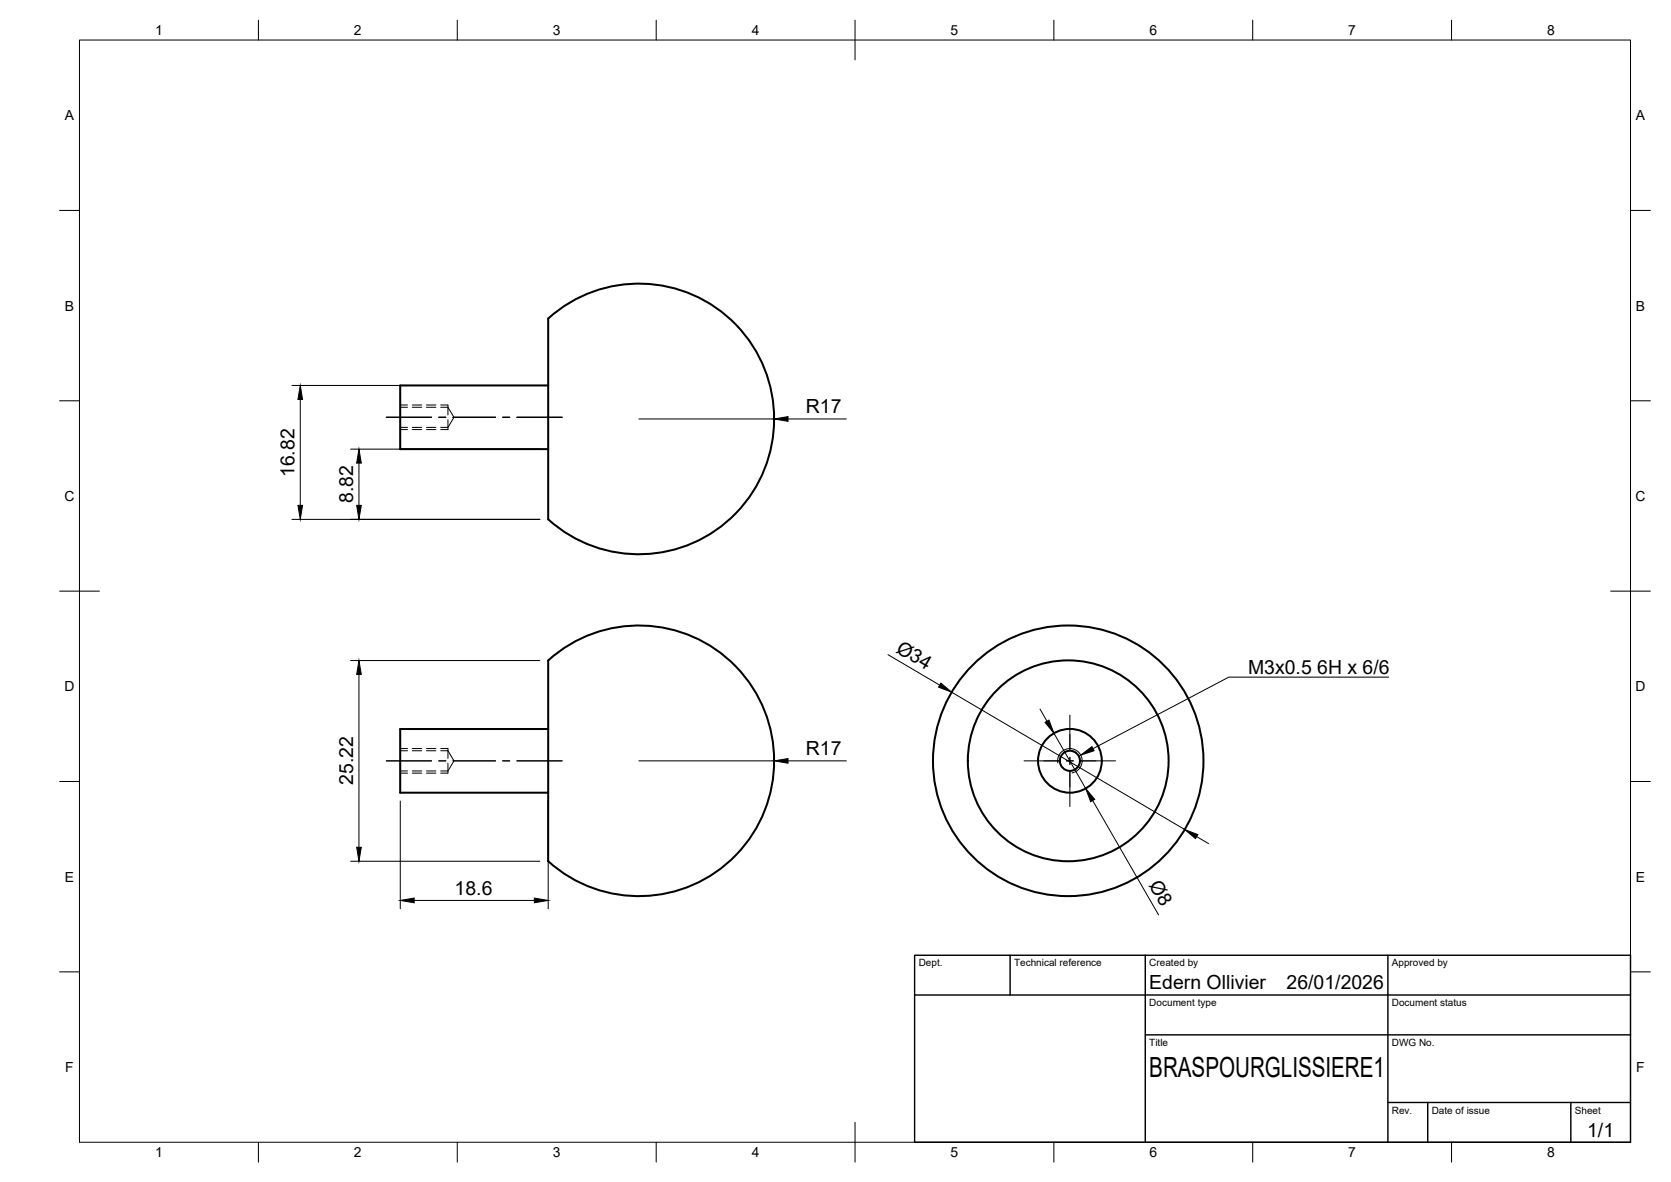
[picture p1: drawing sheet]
<svg xmlns="http://www.w3.org/2000/svg" width="420mm" height="297mm" viewBox="0 0 420 297" stroke-linecap="round" stroke-linejoin="round" font-family="sans-serif">
<!-- layer: Visible -->
<g fill="none" stroke="#000" stroke-width=".51">
<path d="M137.8 80.1a34 34 0 0 1 47.3 1.5 34 34 0 0 1 0 47.2 34 34 0 0 1-47.3 1.6zM137.8 96.9h-37.2v16h37.2M137.8 166a34 34 0 0 1 47.3 1.5 34 34 0 0 1 0 47.3 34 34 0 0 1-47.3 1.5zM137.8 183.2h-37.2v16h37.2"/>
<circle cx="268.6" cy="191.2" r="25.2"/>
<circle cx="268.6" cy="191.2" r="34"/>
<circle cx="269" cy="191.2" r="8"/>
<circle cx="269" cy="191.2" r="2.53"/>
</g>
<!-- layer: Hidden -->
<g fill="none" stroke="#000" stroke-width=".25">
<path d="M100.6 102.3h1.9M100.6 107.4h1.9M103.7 102.3h2.3M103.7 107.4h2.3M107.2 102.3h2.4M107.2 107.4h2.4M110.8 102.3h1.8l1.6 2.6-1.6 2.5h-1.8M112.6 101.8v2.5M112.6 105.5v2.5M100.6 188.7h1.9M100.6 193.7h1.9M103.7 188.7h2.3"/>
<path d="M103.7 193.7h2.3M107.2 188.7h2.4M107.2 193.7h2.4M110.8 188.7h1.8l1.6 2.5-1.6 2.5h-1.8M112.6 188.1v2.5M112.6 191.8v2.5"/>
</g>
<!-- layer: Hidden Narrow -->
<g fill="none" stroke="#000" stroke-width=".25">
<path d="M100.6 101.8h1.9M100.6 108h1.9M103.7 101.8h2.3M103.7 108h2.3M107.2 101.8h2.4M107.2 108h2.4M110.8 101.8h1.8M110.8 108h1.8M100.6 188.1h1.9M100.6 194.3h1.9M103.7 188.1h2.3M103.7 194.3h2.3"/>
<path d="M107.2 188.1h2.4M107.2 194.3h2.4M110.8 188.1h1.8M110.8 194.3h1.8"/>
</g>
<!-- layer: Visible Narrow -->
<path d="M266 191.7a3.1 3.1 0 0 1 2.5-3.5 3.1 3.1 0 0 1 3.6 2.5 3.1 3.1 0 0 1-2.5 3.5" fill="none" stroke="#000" stroke-width=".25"/>
<!-- layer: BORDER -->
<g fill="none" stroke="#000" stroke-width=".25">
<path d="M20 10.1h390v276.9h-390zM65 5.1v5M115 5.1v5M165 5.1v5M215 5.1v10M265 5.1v5M315 5.1v5M365 5.1v5M15 52.9h5M410 52.9h5M15 100.7h5M410 100.7h5"/>
<path d="M15 148.6h10M405 148.6h10M15 196.4h5M410 196.4h5M15 244.2h5M410 244.2h5M65 287v5M115 287v5M165 287v5M215 282.1v9.9M265 287v5M315 287v5"/>
<path d="M365 287v5"/>
</g>
<!-- layer: TITLEBLOCK -->
<path d="M230 240.1h180v46.9h-180zM230 250h180M254 240.1v9.9M288 240.1v46.9M349 240.1v46.9M288 260.1h122M349 277.1h61M359 277.1v9.9M395 277.1v9.9" fill="none" stroke="#000" stroke-width=".36"/>
<!-- layer: Smart Centers -->
<g fill="none" stroke="#000" stroke-width=".25">
<path d="M97.1 104.9h11.4M110.3 104.9h1.8M113.9 104.9h10.7M126.4 104.9h1.8M130 104.9h11.4M269 179.7v8.8M97.1 191.2h11.4M110.3 191.2h1.8M113.9 191.2h10.7M126.4 191.2h1.8M130 191.2h11.4M257.5 191.2h8.8"/>
<path d="M268.1 191.2h1.8M269 190.3v1.8M269 193.9v8.8M271.7 191.2h8.8"/>
</g>
<!-- layer: FD_Dimensions -->
<g fill="none" stroke="#000" stroke-width=".25">
<path d="M73.4 96.9h62.3M75.5 100.4v26.6M88.2 112.9h47.5M90.3 116.4v10.6M160.6 105.3h34M198.1 105.3h14.7M73.4 130.5h62.3M88.2 166h47.5M90.3 169.5v43.4M223.3 164.5l13 7.7M239.3 174l58.6 34.5M261.5 178.2l1.7 3.1"/>
<path d="M160.6 191.2h34M198.1 191.2h14.7M265 184.3l8 13.8M88.2 216.4h47.5M100.6 201.3v27.1M137.8 201.3v27.1M274.7 201.2l16.6 28.7M300.9 210.2l3 1.8M104.1 226.3h30.2"/>
</g>
<g fill="#000" stroke="#000" stroke-width=".25">
<path d="M75.5 96.9l.6 3.5h-1.2zM90.3 112.9l.5 3.5h-1.1zM194.6 105.3l3.5-.6v1.2zM74.9 127h1.2l-.6 3.5zM89.7 127h1.1l-.5 3.5zM90.3 166l.5 3.5h-1.1zM236.6 171.7l2.7 2.3-3.3-1.3zM194.6 191.2l3.5-.6v1.2zM262.8 181.5l1-.5 1.2 3.3zM89.7 212.9h1.1l-.5 3.5zM273 198.1l2.3 2.8-1.1 .6zM297.9 208.5l3.3 1.2-.6 1z"/>
<path d="M100.6 226.3l3.5-.6v1.2zM134.3 225.7l3.5 .6-3.5 .6z"/>
</g>
<!-- layer: Hole Notes -->
<path d="M271.7 189.8l2.9-2.2 .5 1.1z" fill="#000" stroke="#000" stroke-width=".25"/>
<path d="M349.2 170.2h-40.2l-34.2 17.9" fill="none" stroke="#000" stroke-width=".25"/>
<text font-size="7" x="289" y="270.6">BRASPOURGLISSIERE1</text>
<g font-size="4.9">
<text x="202.6" y="103.9">R17</text>
<text x="74" y="119.9" transform="rotate(-90 74 119.9)">16.82</text>
<text x="88.8" y="126.4" transform="rotate(-90 88.8 126.4)">8.82</text>
<text x="225.1" y="163.8" transform="rotate(30 225.1 163.8)">Ø34</text>
<text x="313.8" y="169.5">M3x0.5</text>
<text x="331.2" y="169.5">6H x 6/6</text>
<text x="202.6" y="189.8">R17</text>
<text x="88.8" y="197.3" transform="rotate(-90 88.8 197.3)">25.22</text>
<text x="114.3" y="224.8">18.6</text>
<text x="288.8" y="222.5" transform="rotate(60 288.8 222.5)">Ø8</text>
<text x="289" y="248.5">Edern Ollivier</text>
<text x="323.5" y="248.5">26/01/2026</text>
<text x="399.1" y="285.7">1/1</text>
</g>
<g font-size="3.5">
<text x="39" y="8.8">1</text>
<text x="89" y="8.8">2</text>
<text x="139" y="8.8">3</text>
<text x="189" y="8.8">4</text>
<text x="239" y="8.8">5</text>
<text x="289" y="8.8">6</text>
<text x="339" y="8.8">7</text>
<text x="389" y="8.8">8</text>
<text x="16.3" y="30.2">A</text>
<text x="411.3" y="30.2">A</text>
<text x="16.3" y="78">B</text>
<text x="411.3" y="78">B</text>
<text x="16.2" y="125.9">C</text>
<text x="411.2" y="125.9">C</text>
<text x="16.2" y="173.7">D</text>
<text x="411.2" y="173.7">D</text>
<text x="16.3" y="221.6">E</text>
<text x="411.3" y="221.6">E</text>
<text x="16.4" y="269.4">F</text>
<text x="411.4" y="269.4">F</text>
<text x="39" y="290.8">1</text>
<text x="89" y="290.8">2</text>
<text x="139" y="290.8">3</text>
<text x="189" y="290.8">4</text>
<text x="239" y="290.8">5</text>
<text x="289" y="290.8">6</text>
<text x="339" y="290.8">7</text>
<text x="389" y="290.8">8</text>
</g>
<g font-size="2.5">
<text x="231" y="242.9">Dept.</text>
<text x="255" y="242.9">Technical reference</text>
<text x="289" y="242.9">Created by</text>
<text x="350" y="242.9">Approved by</text>
<text x="289" y="252.8">Document type</text>
<text x="350" y="252.8">Document status</text>
<text x="289" y="262.9">Title</text>
<text x="350" y="262.9">DWG No.</text>
<text x="350" y="279.9">Rev.</text>
<text x="360" y="279.9">Date of issue</text>
<text x="396" y="279.9">Sheet</text>
</g>
</svg>
